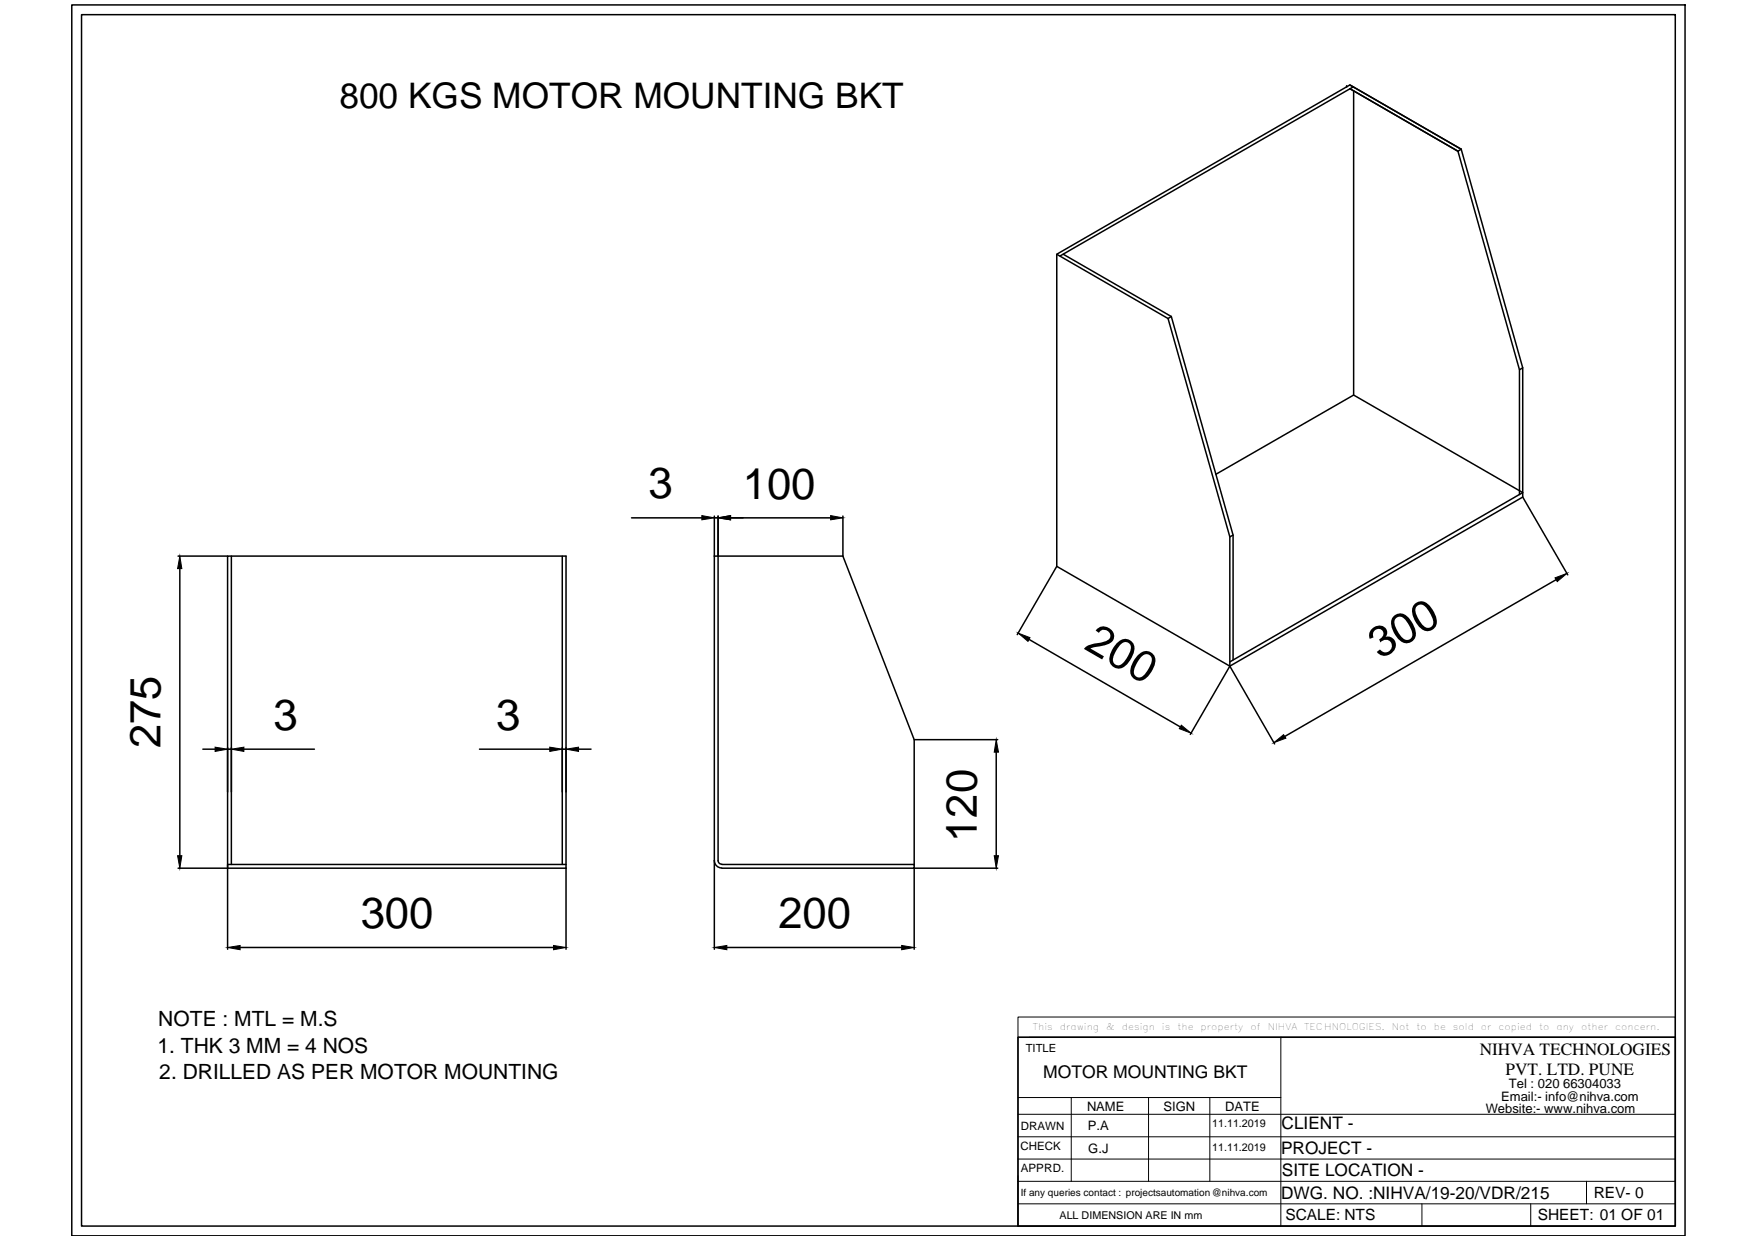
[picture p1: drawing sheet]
<svg xmlns="http://www.w3.org/2000/svg" width="297mm" height="210mm" viewBox="0 0 297 210" stroke-linecap="round" stroke-linejoin="round" font-family="sans-serif">
<!-- layer: 0 -->
<g fill="none" stroke="#000" stroke-width=".25">
<path d="M12.1 .8h273.1v208.4h-273.1zM13.8 2.5h269.7v205h-269.7zM227.9 14.7h.1M228.5 14.4l18.8 10.9M228.5 15l18.3 10.6M229 14.7l-49.6 28.6M229.1 15.4v51.5l-23.3 13.4M247.3 25.3l-18.8-10.9-49.6 28.6v52.9M247.3 25.3l10.4 37v21.8M247.3 25.3l-.5 .3 10.4 37v21.1M178.9 43l18.8 10.9M180 43l18.2 10.6"/>
<path d="M197.7 53.9l10.5 37v21.9M198.2 53.6l10.5 37v21.1M198.2 53.6l-.5 .3M229.1 66.9l28.6 16.5-49.5 28.6M257.7 62.3l-.5 .3M30.1 94.1h8.4M30.4 96.3v48.6M39.2 94.1v52.2M95.2 94.1v52.2M106.9 87.7h11.9M120.9 94.1h.6v51.6a.61 .61 0 0 0 .7 .6M120.9 87.4v73.3"/>
<path d="M120.9 87.7h.6M121.5 87.4v6.7h21.2M123.7 87.7h16.9M142.7 94.1l12 31.1v21.1M142.7 87.4v6.7M178.9 95.9l-6.7 11.5M208.7 90.6l-.5 .3M257.7 84.1l-49.5 28.7-29.3-16.9M257.7 84.1l7.6 13.2M263.4 98.1l-45.9 26.6M174.2 108.2l25.6 14.8M208.2 112.8l7.5 13.1"/>
<path d="M208.2 112.8l-6.7 11.5M34.3 126.8h2.1M38.5 126.6v7.5M38.5 126.8h.7M41.3 126.8h11.9M81.2 126.8h11.8M95.2 126.8h.6M97.9 126.8h2.1M154.7 125.2h14.2M168.6 127.3v17.6M30.1 147h65.7M38.5 147v-52.9h57.3v66.6"/>
<path d="M95.8 146.3h-57.3v14.4M120.9 145.7a1.25 1.25 0 0 0 1.3 1.2M122.2 146.3h32.5v.7h-32.5M168.9 147h-14.2v13.7M40.6 160.4h53.1M123 160.4h29.6M172.3 175.6h111.2v31.9h-111.2z"/>
</g>
<g fill="#000" stroke="#000" stroke-width=".17">
<path d="M30.4 94.1l.4 2.2h-.7zM118.8 87.3l2.1 .4-2.1 .3zM121.5 87.7l2.2-.4v.7zM140.6 87.3l2.1 .4-2.1 .3zM263.2 97.8l2-.7-1.6 1.4zM172.3 107.2l2 .7-.3 .7zM36.4 126.5l2.1 .3-2.1 .4zM39.2 126.8l2.1-.3v.7zM93 126.5l2.2 .3-2.2 .4zM95.8 126.8l2.1-.3v.7zM168.6 125.2l.4 2.1h-.7zM199.9 122.8l1.7 1.3-2-.8z"/>
<path d="M215.6 125.7l1.7-1.3 .3 .6zM30.1 144.9h.7l-.4 2.1zM168.3 144.9h.7l-.4 2.1zM38.5 160.4l2.1-.4v.8zM93.7 160l2.1 .4-2.1 .4zM120.9 160.4l2.1-.4v.8zM152.6 160l2.1 .4-2.1 .4z"/>
</g>
<g fill="none" stroke="#000" stroke-width=".17">
<path d="M172.3 172.2h111.2v3.4h-111.2zM172.3 175.6v31.9M174.2 175.6h109.3M216.8 175.6v31.9M172.3 200h111.2M172.3 196.2h111.2M172.3 192.4h111.2M172.3 188.6h111.2M172.3 185.8h44.5M181.3 185.8v14.2M194.4 185.8v14.2M204.8 185.8v14.2"/>
<path d="M268.5 200v3.8M172.3 203.8h111.2M240.7 203.8v3.7M259.1 203.8v3.7"/>
</g>
<g font-size="7.4">
<text x="109.8" y="84.4">3</text>
<text x="125.7" y="84.4">100</text>
<text x="183.3" y="109.8" transform="rotate(30 183.3 109.8)">200</text>
<text x="233.5" y="111.6" transform="rotate(-30 233.5 111.6)">300</text>
<text x="46.3" y="123.6">3</text>
<text x="84" y="123.6">3</text>
<text x="27.2" y="126.6" transform="rotate(-90 27.2 126.6)">275</text>
<text x="165.4" y="142.5" transform="rotate(-90 165.4 142.5)">120</text>
<text x="61" y="157.1">300</text>
<text x="131.7" y="157.1">200</text>
</g>
<text font-size="6" x="57.4" y="18.2">800 KGS MOTOR MOUNTING BKT</text>
<g font-size="3.6">
<text x="26.8" y="173.7">NOTE : MTL = M.S</text>
<text x="26.7" y="178.3">1. THK 3 MM = 4 NOS</text>
<text x="27" y="182.6">2. DRILLED AS PER MOTOR MOUNTING</text>
</g>
<text font-size="3" x="176.6" y="182.4">MOTOR MOUNTING BKT</text>
<g font-size="2.9">
<text x="250.4" y="178.6">NIHVA TECHNOLOGIES</text>
<text x="254.8" y="181.9">PVT. LTD. PUNE</text>
<text x="216.9" y="191">CLIENT -</text>
<text x="216.8" y="195.4">PROJECT -</text>
<text x="216.8" y="202.9">DWG. NO. :NIHVA/19-20/VDR/215</text>
<text x="217" y="199.1">SITE LOCATION -</text>
</g>
<g font-size="2.6">
<text x="269.7" y="202.8">REV- 0</text>
<text x="217.6" y="206.6">SCALE: NTS</text>
<text x="260.3" y="206.6">SHEET: 01 OF 01</text>
</g>
<g font-size="2.2">
<text x="255.4" y="184.1">Tel : 020 66304033</text>
<text x="184" y="188.1">NAME</text>
<text x="184.1" y="191.3">P.A</text>
<text x="196.9" y="188.1">SIGN</text>
<text x="207.3" y="188.1">DATE</text>
<text x="251.5" y="188.4">Website:- www.nihva.com</text>
<text x="254.1" y="186.4">Email:- info@nihva.com</text>
<text x="184.2" y="195.1">G.J</text>
</g>
<g font-size="1.9">
<text x="173.6" y="178">TITLE</text>
<text x="172.8" y="191.3">DRAWN</text>
<text x="172.7" y="194.7">CHECK</text>
<text x="172.8" y="198.4">APPRD.</text>
</g>
<g font-size="1.8">
<text x="205.1" y="190.8">11.11.2019</text>
<text x="205.1" y="194.8">11.11.2019</text>
<text x="179.3" y="206.3">ALL DIMENSION ARE IN mm</text>
</g>
<text font-size="1.7" x="172.8" y="202.4">If any queries contact : projectsautomation@nihva.com</text>
<g font-size="1.6">
<text x="174.8" y="174.3">This</text>
<text x="179.4" y="174.3">drawing</text>
<text x="187.2" y="174.3">&amp;</text>
<text x="189.9" y="174.3">design</text>
<text x="196.7" y="174.3">is</text>
<text x="199.3" y="174.3">the</text>
<text x="203.2" y="174.3">property</text>
<text x="211.7" y="174.3">of</text>
<text x="214.6" y="174.3">NIHVA</text>
<text x="220.8" y="174.3">TECHNOLOGIES.</text>
<text x="235.6" y="174.3">Not</text>
<text x="239.7" y="174.3">to</text>
<text x="242.7" y="174.3">be</text>
<text x="245.9" y="174.3">sold</text>
<text x="250.7" y="174.3">or</text>
<text x="253.6" y="174.3">copied</text>
<text x="260.5" y="174.3">to</text>
<text x="263.4" y="174.3">any</text>
<text x="267.6" y="174.3">other</text>
<text x="273.4" y="174.3">concern.</text>
</g>
</svg>
